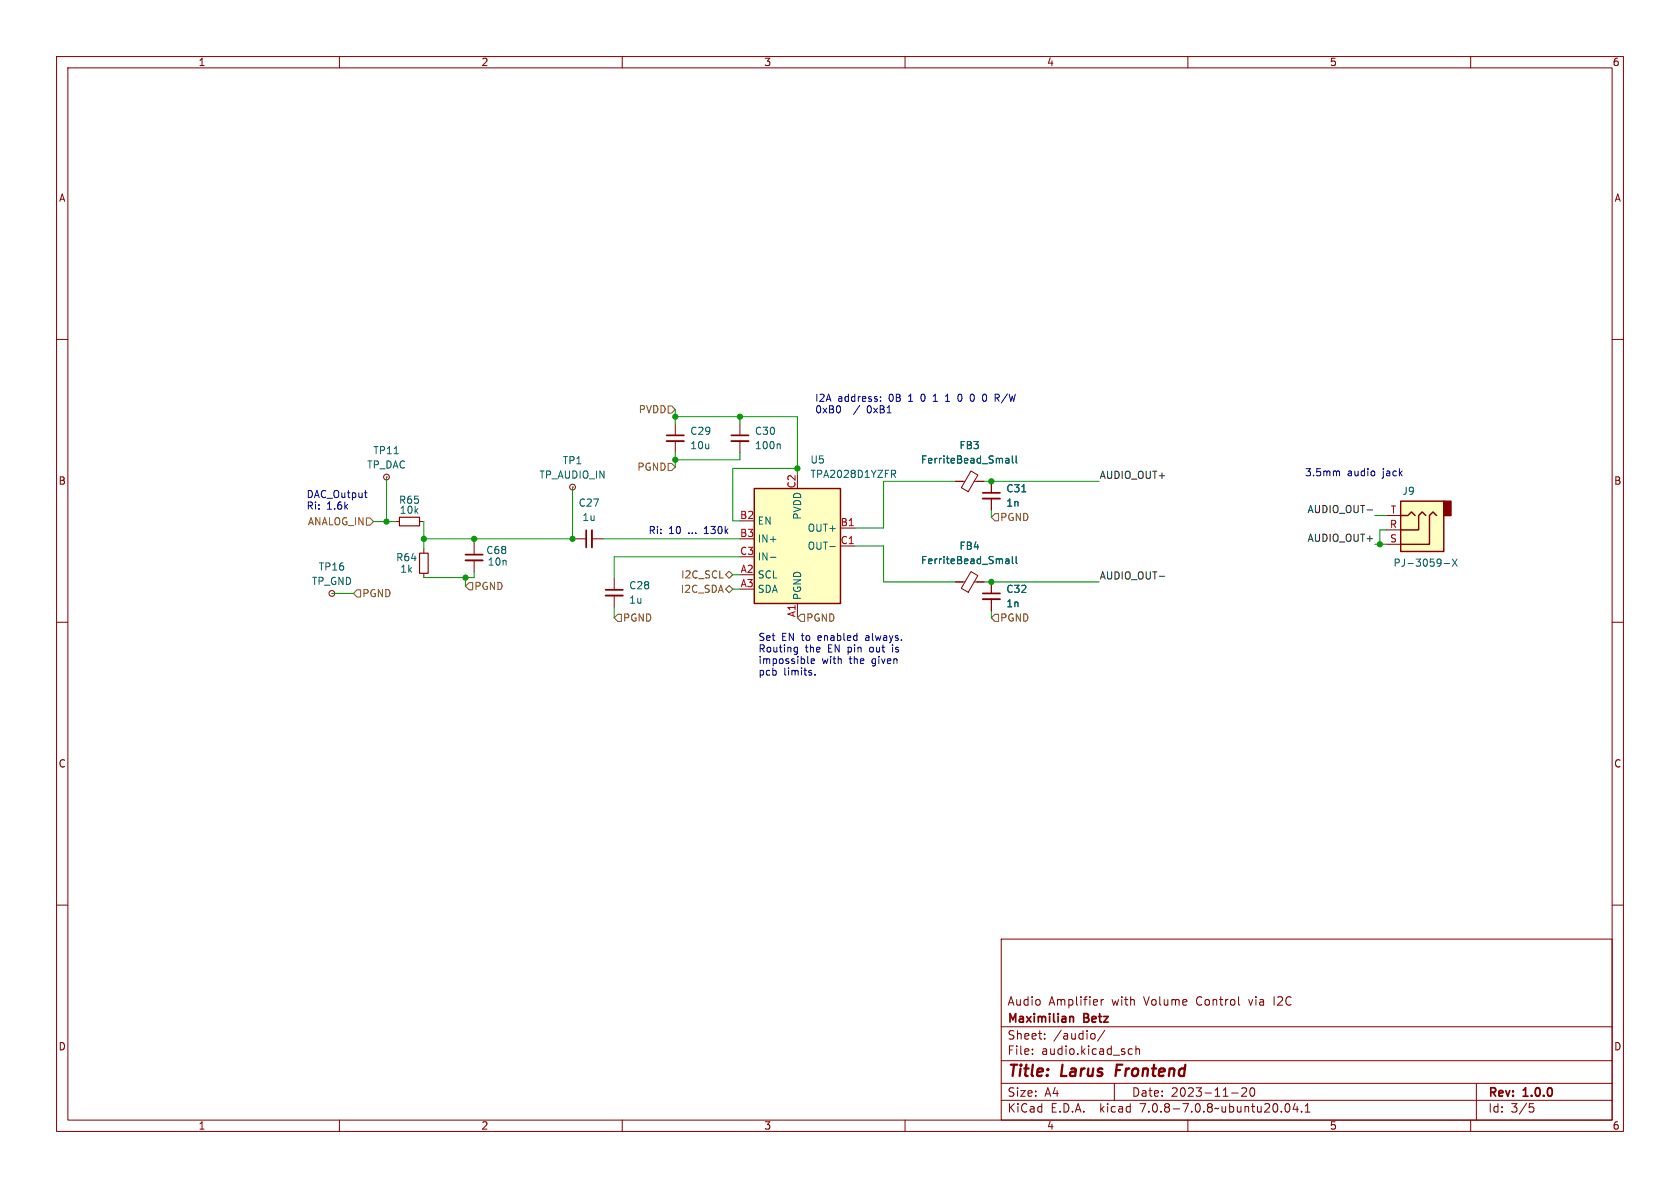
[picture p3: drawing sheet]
<svg xmlns="http://www.w3.org/2000/svg" width="297mm" height="210mm" viewBox="0 0 297 210" stroke-linecap="round" stroke-linejoin="round" font-family="sans-serif">
<g fill="none" stroke="#840000" stroke-width=".18">
<path d="M10 10h277v190h-277zM12 12h273v186h-273zM60 10v2M110 10v2M160 10v2M210 10v2M260 10v2M10 60h2M285 60h2M119.4 74.9v2.1M119.4 78v2M130.8 74.9v2.1"/>
<path d="M130.8 78v2M68.3 84.3h.1M69.8 92.2h.8M74.2 92.2h.7M74.9 97v.8M83.8 96v2M83.8 99.1v2M101.2 86.1h.1M101.6 95.3h2M104.6 95.3h2.1M148.6 93.3h2.5M148.6 96.5h2.5"/>
<path d="M168.9 85.1h1.7M171.7 83.3l1.2 .7-1.7 2.9-1.2-.7zM172.2 85.1h1.8M175.3 85.1v2M175.3 88.1v2.1M245.1 93.7h2.5M245.1 96.2h2.5M245.1 91.1h2.5M10 110h2M58.7 104.9h.1M74.9 101.3v.8M108.6 102.2v2.1"/>
<path d="M108.6 105.3v2M141 106.7v2.5M168.9 102.9h1.7M171.7 101l1.2 .8-1.7 2.9-1.2-.7zM172.2 102.9h1.8M175.3 102.9v2M175.3 105.9v2.1M285 110h2M10 160h2M285 160h2M177 166h108v32h-108zM194.7 176.7v1"/>
<path d="M195.1 176.7l-.3 .1-.1 .2M219 177.6l.2 .1M60 198v2M110 198v2M160 198v2M177 194.5h108M177 191.5h108M177 187.5h108M177 181.5h108M182.5 186.3v.1M182.5 185.5v.1M184.7 183.6v.1"/>
<path d="M184.7 182.8v.1M193.1 182.7l.4 .1 .1 .2-.1 .6-.4 .1M195.3 182.1l-1.3 2M197 191.5v3M199.6 186.3h.6M199.6 185.5h.6M200.8 185.5l.2-.1 .4 .1 .1 .9M200.8 184.9v1.5M210 198v2M217.7 193.2h1.2M219.5 192.4l.6-.1 .2 .1 .1 .3-.9 1.1h.9M221.2 192.4l.1-.1a.81 .81 0 0 1 .6 .6 .81 .81 0 0 1-.3 .8l-.1 .1a.81 .81 0 0 1-.6-.6 .81 .81 0 0 1 .3-.8z"/>
<path d="M227.3 195.2l.2-.1a.81 .81 0 0 1 .6 .6 .81 .81 0 0 1-.3 .8l-.1 .1a.81 .81 0 0 1-.4-1.4zM229 195l-.4 1.1h.9M229.3 195.6v1M230.1 196.5v.1M230.7 196.6h.9M230.7 195.5l.5-.4v1.5M260 198v2M261 191.5v6.5M270.4 195.1h.7M270.5 195.7h.4l.3 .3-.2 .5-.5 .1"/>
<circle cx="68.3" cy="84.3" r=".51"/>
<circle cx="101.2" cy="86.1" r=".51"/>
<circle cx="58.7" cy="104.9" r=".51"/>
</g>
<path d="M197.5 188.2l-.3 2" fill="none" stroke="#840000" stroke-width=".4"/>
<path d="M117.9 77h3M129.3 77h3M82.3 98h3M103.6 93.7v3.1M173.7 87.1h3.1M107.1 104.3h3M173.7 104.9h3.1M189.2 179.8h.5l.1 .9" fill="none" stroke="#840000" stroke-width=".3"/>
<path d="M117.9 78h3M129.3 78h3M82.3 99.1h3M104.6 93.7v3.1M173.7 88.1h3.1M107.1 105.3h3M173.7 105.9h3.1" fill="none" stroke="#840000" stroke-width=".33"/>
<g fill="none" stroke="#006464" stroke-width=".18">
<path d="M137.8 78.5l.1 .2v.6M69.7 80.2h.7M136.2 98.5h1M146.7 96.6h1M157.6 83.1h.5l.2 .3-.1 .3-.6 .1M157.9 83.8l.4 .6M177.8 81.1h.5l.1 .8M177.8 98.9h.5l.1 .7M177.8 81.8h.6M177.8 99.6h.6M178.4 81.3l-.6 .1M178.4 99.1l-.6 .1"/>
<path d="M179 80.6v1.1l.2 .2M179 98.4v1.1l.2 .1M179.6 80.6v1.1l.2 .2M179.6 98.4v1.1l.2 .1M180.6 86.9h.8M255.3 99.6h1M256.8 98.8l.8 1.3M257.6 98.8l-.8 1.3"/>
</g>
<path d="M70.6 91.4h3.6v1.6h-3.6zM74.2 97.8h1.5v3.5h-1.5z" fill="none" stroke="#840000" stroke-width=".2"/>
<g fill="#ffffc2" stroke="#ffffc2" stroke-width=".18">
<path d="M133.3 86.4h15.3v20.3h-15.3z"/>
<path d="M247.6 88.6h7.6v8.9h-7.6z"/>
</g>
<path d="M133.3 86.4h15.3v20.3h-15.3zM247.6 88.6h7.6v8.9h-7.6zM247.6 91.1h1.3l.6-.6 .7 .6M252.1 91.1l-.7-.6-.6 .6v2.6h-3.2M254 91.1l-.7-.6-.6 .6v5.1h-5.1" fill="none" stroke="#840000" stroke-width=".25"/>
<path d="M255.2 88.6h1.3v2.5h-1.3z" fill="#840000" stroke="#840000" stroke-width=".25"/>
<path d="M118.1 71.8h.6l.7 .6-.7 .6h-.6zM64.8 91.6h.6l.6 .6-.6 .6h-.6zM118.1 81.9h.6l.7 .7-.7 .6h-.6zM175.9 90.8h.6v1.3h-.6l-.6-.7zM63.1 104.3h.7v1.2h-.7l-.6-.6zM82.9 103h.7v1.3h-.7l-.6-.7zM109.2 108.6h.7v1.3h-.7l-.6-.7zM128.3 104.1l.6-.6 .6 .6-.6 .7zM128.9 101l.6 .6-.6 .6-.6-.6zM141.6 108.6h.6v1.3h-.6l-.6-.7zM175.9 108.6h.6v1.3h-.6l-.6-.7z" fill="none" stroke="#725600" stroke-width=".18"/>
<path d="M241.7 90.1h1M204.9 101.9h1" fill="none" stroke="#0f0f0f" stroke-width=".18"/>
<g fill="none" stroke="#0000c2" stroke-width=".18">
<path d="M155.7 70.8v.1M155.7 70.2v.1M165 70.9h.7M165.2 69.9l-.2 .1M167.2 70.9h.7M167.2 70l.3-.3v1.2M169.9 69.7h-.1a.68 .68 0 0 0-.5 .6 .68 .68 0 0 0 .5 .6h.1M171.9 69.7a.79 .79 0 0 1 0 1.2M174.3 69.8l.1 .4-.1 .6M178.1 69.6l-1.1 1.7M64.4 87.1h.5M64.7 87.9l.2 .1"/>
<path d="M236.5 83.3l.3 .2v.6M140.5 115.2h.5M140.5 114.5h.5M141 114.4v1l-.1 .2M142.9 117.2l.1 .1M143.4 116.9l.6-.1-.1-.3h-.3l-.2 .1 .1 .6h.4M144.1 119.2v.1M157.8 114.4v.9"/>
</g>
<g fill="none" stroke="#009600" stroke-width=".18">
<path d="M119.4 73.7h21.6v10.1M119.4 72.4v2.5M130.8 73.7v1.2M66 92.2h3.8M68.3 84.3v7.9M74.9 92.2v4.8M74.9 95.3h26.7M83.8 95.3v.7M101.2 86.1v9.2M106.7 95.3h24.1M119.4 80v2.6M130.8 80v1.3h-11.4"/>
<path d="M130.8 98.4h-22.2v3.8M141 82.8h-11.5v9.3h1.3M151.1 96.5h5.1v6.4h12.7M168.9 85.1h-12.7v8.2h-5.1M174 85.1h20.3M175.3 90.2v1.2M243.1 91.1h2M243.1 96.2h2M245.1 93.7h-1.2v2.5M58.7 104.9h3.8M82.3 102.1v1.5M83.8 101.1v1h-8.9"/>
<path d="M108.6 107.3v1.9M129.5 101.6h1.3M129.5 104.1h1.3M174 102.9h20.3M175.3 108v1.2"/>
</g>
<g fill="#009600" stroke="#009600" stroke-width=".18">
<circle cx="243.9" cy="96.2" r=".46"/>
<circle cx="175.3" cy="85.1" r=".46"/>
<circle cx="101.2" cy="95.3" r=".46"/>
<circle cx="119.4" cy="81.3" r=".46"/>
<circle cx="119.4" cy="73.7" r=".46"/>
<circle cx="82.3" cy="102.1" r=".46"/>
<circle cx="68.3" cy="92.2" r=".46"/>
<circle cx="74.9" cy="95.3" r=".46"/>
<circle cx="83.8" cy="95.3" r=".46"/>
<circle cx="141" cy="82.8" r=".46"/>
<circle cx="130.8" cy="73.7" r=".46"/>
<circle cx="175.3" cy="102.9" r=".46"/>
</g>
<g font-size="2.8" fill="#840000">
<text x="178" y="190.9">Title:</text>
<text x="187.7" y="190.9">Larus</text>
<text x="198.1" y="190.9">Frontend</text>
</g>
<g font-size="2.1" fill="#840000">
<text x="178" y="178">Audio</text>
<text x="185.4" y="178">Amplifier</text>
<text x="196.6" y="178">with</text>
<text x="202.4" y="178">Volume</text>
<text x="211.8" y="178">Control</text>
<text x="221.2" y="178">via</text>
<text x="225.7" y="178">I2C</text>
<text x="178" y="184">Sheet:</text>
<text x="178" y="181.2">Maximilian</text>
<text x="186.2" y="184">/audio/</text>
<text x="191.7" y="181.2">Betz</text>
<text x="178" y="186.7">File:</text>
<text x="184.1" y="186.7">audio.kicad_sch</text>
<text x="178" y="196.9">KiCad</text>
<text x="178" y="194.1">Size:</text>
<text x="184.7" y="194.1">A4</text>
<text x="185.7" y="196.9">E.D.A.</text>
<text x="194.6" y="196.9">kicad</text>
<text x="200" y="194.1">Date:</text>
<text x="201.8" y="196.9">7.0.8-7.0.8~ubuntu20.04.1</text>
<text x="207" y="194.1">2023-11-20</text>
<text x="263" y="194.3">Rev:</text>
<text x="263" y="196.9">Id:</text>
<text x="267.1" y="196.9">3/5</text>
<text x="269.4" y="194.3">1.0.0</text>
</g>
<g font-size="1.8" fill="#840000">
<text x="35" y="11.9">1</text>
<text x="85" y="11.9">2</text>
<text x="135" y="11.9">3</text>
<text x="185" y="11.9">4</text>
<text x="235" y="11.9">5</text>
<text x="285" y="11.9">6</text>
<text x="10.3" y="35.9">A</text>
<text x="285.3" y="35.9">A</text>
<text x="10.3" y="85.9">B</text>
<text x="285.3" y="85.9">B</text>
<text x="10.3" y="135.9">C</text>
<text x="285.3" y="135.9">C</text>
<text x="10.3" y="185.9">D</text>
<text x="285.3" y="185.9">D</text>
<text x="35" y="199.9">1</text>
<text x="85" y="199.9">2</text>
<text x="135" y="199.9">3</text>
<text x="185" y="199.9">4</text>
<text x="235" y="199.9">5</text>
<text x="285" y="199.9">6</text>
</g>
<g font-size="1.8" fill="#0000c2">
<text x="144" y="71.1">I2A</text>
<text x="148.1" y="71.1">address:</text>
<text x="157.2" y="71.1">0B</text>
<text x="160.9" y="71.1">1</text>
<text x="163.3" y="71.1">0</text>
<text x="165.7" y="71.1">1</text>
<text x="170.4" y="71.1">0</text>
<text x="172.8" y="71.1">0</text>
<text x="175.2" y="71.1">0</text>
<text x="177.6" y="71.1">R/W</text>
<text x="144" y="73.2">0xB0</text>
<text x="151.1" y="73.2">/</text>
<text x="153.6" y="73.2">0xB1</text>
<text x="54.1" y="88.1">DAC_Output</text>
<text x="230.6" y="84.3">3.5mm</text>
<text x="238.2" y="84.3">audio</text>
<text x="244.6" y="84.3">jack</text>
<text x="54.1" y="90.2">Ri:</text>
<text x="57.8" y="90.2">1.6k</text>
<text x="114.6" y="94.5">Ri:</text>
<text x="118.2" y="94.5">10</text>
<text x="121.8" y="94.5">...</text>
<text x="124.8" y="94.5">130k</text>
<text x="134" y="113.4">Set</text>
<text x="138.2" y="113.4">EN to</text>
<text x="144.9" y="113.4">enabled</text>
<text x="153.5" y="113.4">always.</text>
<text x="134" y="115.4">Routing</text>
<text x="134" y="117.5">impossible</text>
<text x="134" y="119.5">pcb</text>
<text x="138.5" y="119.5">limits.</text>
<text x="142.4" y="115.4">the</text>
<text x="145.3" y="117.5">with</text>
<text x="146.5" y="115.4">EN pin</text>
<text x="150.3" y="117.5">the</text>
<text x="154.2" y="115.4">out</text>
<text x="154.4" y="117.5">given</text>
<text x="158.4" y="115.4">is</text>
</g>
<g font-size="1.8" fill="#725600">
<text x="112.8" y="73.3">PVDD</text>
<text x="112.6" y="83.4">PGND</text>
<text x="54.3" y="93.1">ANALOG_IN</text>
<text x="176.7" y="92.3">PGND</text>
<text x="63.9" y="105.8">PGND</text>
<text x="83.8" y="104.5">PGND</text>
<text x="120.3" y="105">I2C_SDA</text>
<text x="120.3" y="102.5">I2C_SCL</text>
<text x="110" y="110.1">PGND</text>
<text x="142.4" y="110.1">PGND</text>
<text x="176.7" y="110.1">PGND</text>
</g>
<g font-size="1.8" fill="#006464">
<text x="121.9" y="77.1">C29</text>
<text x="133.4" y="77.1">C30</text>
<text x="64.8" y="83">TP_DAC</text>
<text x="65.9" y="80.5">TP11</text>
<text x="99.4" y="82.3">TP1</text>
<text x="121.9" y="79.6">10u</text>
<text x="133.4" y="79.6">100n</text>
<text x="143.2" y="82.1">U5</text>
<text x="162.7" y="82.1">FerriteBead_Small</text>
<text x="169.5" y="79.6">FB3</text>
<text x="70.4" y="89.3">R65</text>
<text x="95.3" y="84.8">TP_AUDIO_IN</text>
<text x="102.2" y="89.8">C27</text>
<text x="143.2" y="84.7">TPA2028D1YZFR</text>
<text x="177.8" y="89.8">1n</text>
<text x="177.8" y="87.2">C31</text>
<text x="247.8" y="87.7">J9</text>
<text x="70.6" y="91">10k</text>
<text x="102.9" y="92.3">1u</text>
<text x="133.9" y="92.9">EN</text>
<text x="141.8" y="92" transform="rotate(-90 141.8 92)">PVDD</text>
<text x="142.7" y="94.2">OUT+</text>
<text x="56.2" y="101.1">TP16</text>
<text x="69.9" y="99.4">R64</text>
<text x="70.7" y="101.4">1k</text>
<text x="85.9" y="98.1">C68</text>
<text x="86.1" y="100.2">10n</text>
<text x="133.9" y="96.1">IN+</text>
<text x="133.9" y="99.3">IN-</text>
<text x="142.7" y="97.4">OUT-</text>
<text x="162.7" y="99.9">FerriteBead_Small</text>
<text x="169.5" y="97.4">FB4</text>
<text x="246.3" y="100.4">PJ-3059-X</text>
<text x="55" y="103.6">TP_GND</text>
<text x="111.1" y="106.9">1u</text>
<text x="111.1" y="104.4">C28</text>
<text x="133.9" y="102.5">SCL</text>
<text x="133.9" y="105">SDA</text>
<text x="141.8" y="106.2" transform="rotate(-90 141.8 106.2)">PGND</text>
<text x="177.8" y="107.5">1n</text>
<text x="177.8" y="105">C32</text>
</g>
<g font-size="1.8" fill="#a90000">
<text x="140.7" y="86.4" transform="rotate(-90 140.7 86.4)">C2</text>
<text x="130.7" y="91.8">B2</text>
<text x="130.7" y="95">B3</text>
<text x="148.5" y="93.1">B1</text>
<text x="245.6" y="93.4">R</text>
<text x="245.6" y="96">S</text>
<text x="245.8" y="90.9">T</text>
<text x="130.7" y="98.2">C3</text>
<text x="130.8" y="101.3">A2</text>
<text x="148.5" y="96.3">C1</text>
<text x="130.8" y="103.9">A3</text>
<text x="140.7" y="109.2" transform="rotate(-90 140.7 109.2)">A1</text>
</g>
<g font-size="1.8" fill="#0f0f0f">
<text x="194.3" y="84.7">AUDIO_OUT+</text>
<text x="231.1" y="90.8">AUDIO_OUT-</text>
<text x="231.1" y="95.9">AUDIO_OUT+</text>
<text x="194.3" y="102.5">AUDIO_OUT-</text>
</g>
</svg>
